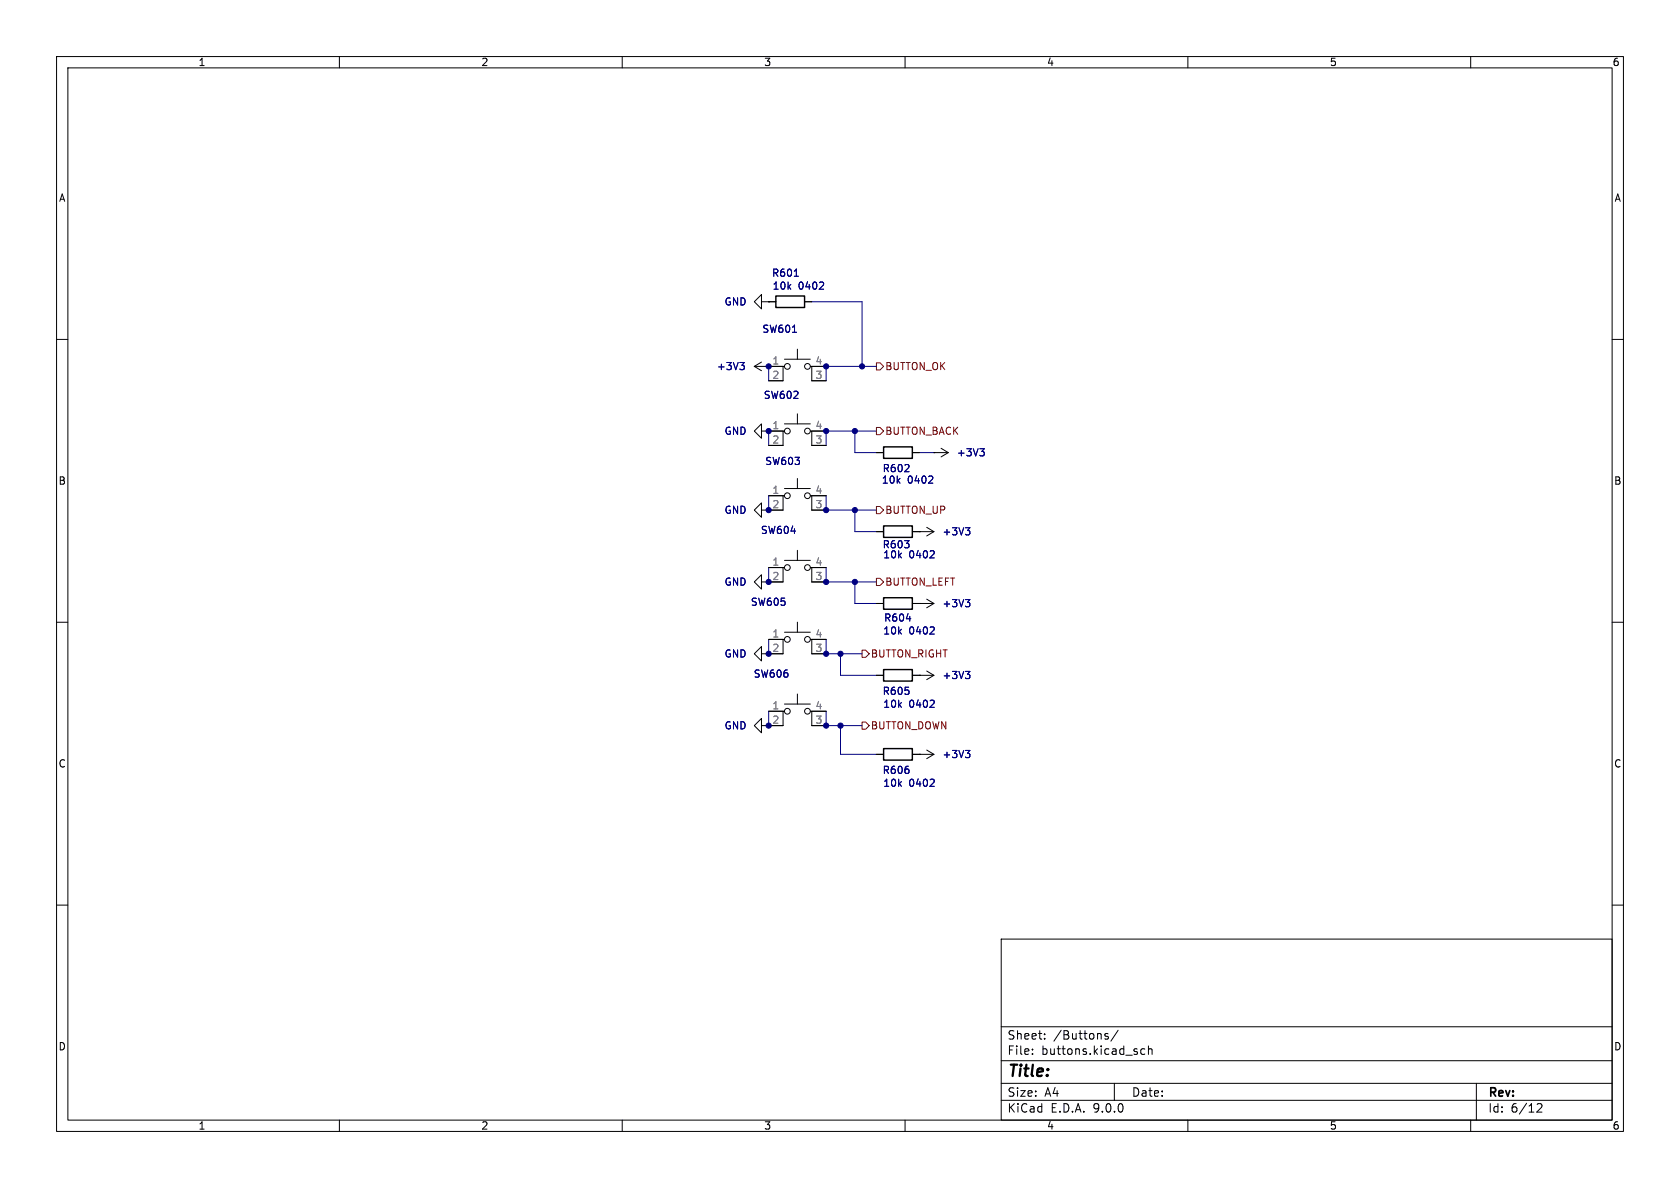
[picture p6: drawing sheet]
<svg xmlns="http://www.w3.org/2000/svg" width="297mm" height="210mm" viewBox="0 0 297 210" stroke-linecap="round" stroke-linejoin="round" font-family="sans-serif">
<g fill="none" stroke="#000" stroke-width=".18">
<path d="M10 10h277v190h-277zM12 12h273v186h-273zM60 10v2M110 10v2M160 10v2M210 10v2M260 10v2M134.6 53.3v-1.2l-1.3 1.2 1.3 1.3v-1.3h1.3M135.9 53.3h.1M135.9 53.3h1.3M142.2 53.3h1.3M10 60h2"/>
<path d="M133.3 64.8l1.3 .7M133.3 64.8h5.1M134.6 76.2v-1.3l-1.3 1.3 1.3 1.3v-1.3h1.3M134.6 64l-1.3 .8M135.9 64.8h.1M135.9 76.2h.1M135.9 76.2h2.5M138.7 76.2h-.3v2.5h-2.5M138.7 64.8h-.3v2.5h-2.5M138.7 74.9h4.6M138.7 63.5h4.6M141 61.7v1.8"/>
<path d="M141 73.2v1.7M143.3 76.2h.2v2.5h2.5M143.3 64.8h.2v2.5h2.5M143.5 76.2h2.5M143.5 64.8h2.5M166.4 79.2l1.2 .8M285 60h2M135.9 87.6h2.5M138.7 87.6h-.3v2.6h-3.8v1.2l-1.3-1.2 1.3-1.3v1.3M138.7 99.1h4.6M138.7 86.4h4.6M141 84.6v1.8"/>
<path d="M141 97.3v1.8M143.3 87.6h.2v2.6h2.5M143.5 87.6h2.5M154.9 94h1.3M154.9 80h1.3M161.3 94h3.8M161.3 80h1.3M162.6 94h.1M163.8 93.2l1.3 .8M165.1 80h.1M165.1 94l-1.3 .7M165.1 80h2.5"/>
<path d="M167.6 80l-1.2 .8M10 110h2M135.9 100.3h2.5M135.9 113h2.5M138.7 100.3h-.3v2.6h-3.8v1.2l-1.3-1.2 1.3-1.3v1.3M138.7 113h-.3v2.6h-3.8v1.2l-1.3-1.2 1.3-1.3v1.3M138.7 111.8h4.6M141 110v1.8M143.3 100.3h.2v2.6h2.5M143.3 113h.2v2.6h2.5M143.5 100.3h2.5M143.5 113h2.5"/>
<path d="M154.9 106.7h1.3M154.9 119.4h1.3M161.3 106.7h3.8M161.3 119.4h3.8M162.6 106.7h.1M162.6 119.4h.1M163.8 105.9l1.3 .8M163.8 118.6l1.3 .8M165.1 106.7l-1.3 .7M165.1 119.4l-1.3 .7M285 110h2M135.9 125.7h2.5"/>
<path d="M138.7 125.7h-.3v2.6h-3.8v1.2l-1.3-1.2 1.3-1.3v1.3M138.7 124.5h4.6M141 122.7v1.8M143.3 125.7h.2v2.6h2.5M143.5 125.7h2.5M154.9 133.4h1.3M161.3 133.4h3.8M162.6 133.4h.1M163.8 132.6l1.3 .8M165.1 133.4l-1.3 .7M10 160h2M177 166h108v32h-108z"/>
<path d="M285 160h2M60 198v2M110 198v2M160 198v2M177 194.5h108M177 191.5h108M177 187.5h108M177 181.5h108M182.5 186.3v.1M182.5 185.5v.1M184.7 183.6v.1M184.7 182.8v.1"/>
<path d="M195.9 182.8l-.4-.1-.2 .2 .1 .2 .5 .2v.3h-.6M197 191.5v3M197.7 182.1l-1.3 2M202.4 185.5l-.4-.1-.3 .3v.4l.1 .2h.6M203 185.5l.2-.1 .4 .1 .1 .9M203 184.9v1.5M210 198v2M260 198v2M261 191.5v6.5M271.7 195.2l.6-.1 .2 .1 .1 .3-.9 1.1h.9"/>
<circle cx="139.2" cy="76.2" r=".51"/>
<circle cx="139.2" cy="64.8" r=".51"/>
<circle cx="142.7" cy="76.2" r=".51"/>
<circle cx="142.7" cy="64.8" r=".51"/>
<circle cx="139.2" cy="87.6" r=".51"/>
<circle cx="142.7" cy="87.6" r=".51"/>
<circle cx="139.2" cy="100.3" r=".51"/>
<circle cx="139.2" cy="113" r=".51"/>
<circle cx="142.7" cy="113" r=".51"/>
<circle cx="142.7" cy="100.3" r=".51"/>
<circle cx="139.2" cy="125.7" r=".51"/>
<circle cx="142.7" cy="125.7" r=".51"/>
</g>
<g fill="none" stroke="#000084" stroke-width=".18">
<path d="M144.8 51.1h.8M145.5 50v.4M130.8 64.1h.8l-.4 .5M131.3 64.6l.3 .2v.3l-.3 .2M173.2 79.3h.8l-.4 .5M173.8 79.8l.2 .2v.3l-.2 .3M164.1 85.4h.8M164.4 98.6h.8M164.9 84.3v.4M165.1 97.5v.4M170.7 93.3h.8l-.5 .5M171.2 93.8l.3 .2v.3l-.3 .3"/>
<path d="M164.4 112.1h.8M165.1 110.9v.5M170.7 106h.8l-.5 .5M170.7 118.7h.8l-.5 .5M171.2 106.5l.3 .2v.3l-.3 .3M171.2 119.2l.3 .2v.3l-.3 .3M164.4 125h.8M164.4 139h.8M165.1 123.9v.4M165.1 137.9v.4M170.7 132.7h.8l-.5 .4M171.2 133.1l.3 .3v.3l-.3 .2"/>
</g>
<path d="M137.2 52.3h5v2.1h-5zM156.2 79h5.1v2h-5.1zM156.2 93h5.1v2h-5.1zM156.2 105.7h5.1v2h-5.1zM156.2 118.4h5.1v2h-5.1zM156.2 132.3h5.1v2.1h-5.1z" fill="none" stroke="#000" stroke-width=".25"/>
<g fill="none" stroke="#000080" stroke-width=".18">
<path d="M140.1 58.7h.7M140.4 48.8h.7M143.5 53.3h8.9v11.5M135.9 64.8v2.5M135.9 76.2v2.5M151.1 76.2v3.8h3.8M154.9 64.8h-8.9v2.5M154.9 76.2h-8.9v2.5M135.9 87.6v2.6M146 87.6v2.6h8.9M151.1 90.2v3.8h3.8M162.6 80h2.5"/>
<path d="M135.9 100.3v2.6M135.9 113v2.6M146 100.3v2.6h8.9M146 113v2.6h6.4M148.6 115.6v3.8h6.3M151.1 102.9v3.8h3.8M160.2 109.4h.8M135.9 125.7v2.6M146 125.7v2.6h6.4M148.6 128.3v5.1h6.3"/>
</g>
<path d="M154.9 75.6h.7l.6 .6-.6 .6h-.7zM154.9 64.1h.7l.6 .7-.6 .6h-.7zM154.9 89.5h.7l.6 .7-.6 .6h-.7zM152.4 114.9h.6l.7 .7-.7 .6h-.6zM154.9 102.2h.7l.6 .7-.6 .6h-.7zM152.4 127.6h.6l.7 .7-.7 .6h-.6z" fill="none" stroke="#800000" stroke-width=".18"/>
<g fill="#000080" stroke="#000080" stroke-width=".18">
<circle cx="151.1" cy="102.9" r=".46"/>
<circle cx="146" cy="102.9" r=".46"/>
<circle cx="135.9" cy="102.9" r=".46"/>
<circle cx="148.6" cy="128.3" r=".46"/>
<circle cx="146" cy="128.3" r=".46"/>
<circle cx="135.9" cy="128.3" r=".46"/>
<circle cx="146" cy="115.6" r=".46"/>
<circle cx="135.9" cy="115.6" r=".46"/>
<circle cx="148.6" cy="115.6" r=".46"/>
<circle cx="135.9" cy="90.2" r=".46"/>
<circle cx="135.9" cy="76.2" r=".46"/>
<circle cx="151.1" cy="90.2" r=".46"/>
<circle cx="146" cy="90.2" r=".46"/>
<circle cx="146" cy="76.2" r=".46"/>
<circle cx="151.1" cy="76.2" r=".46"/>
<circle cx="152.4" cy="64.8" r=".46"/>
<circle cx="146" cy="64.8" r=".46"/>
<circle cx="135.9" cy="64.8" r=".46"/>
</g>
<text font-size="2.8" x="178" y="190.9">Title:</text>
<g font-size="2.1">
<text x="178" y="184">Sheet:</text>
<text x="186.2" y="184">/Buttons/</text>
<text x="178" y="186.7">File:</text>
<text x="184.1" y="186.7">buttons.kicad_sch</text>
<text x="178" y="196.9">KiCad</text>
<text x="178" y="194.1">Size:</text>
<text x="184.7" y="194.1">A4</text>
<text x="185.7" y="196.9">E.D.A.</text>
<text x="193.3" y="196.9">9.0.0</text>
<text x="200" y="194.1">Date:</text>
<text x="263" y="194.3">Rev:</text>
<text x="263" y="196.9">Id:</text>
<text x="267.1" y="196.9">6/12</text>
</g>
<g font-size="1.8">
<text x="35" y="11.9">1</text>
<text x="85" y="11.9">2</text>
<text x="135" y="11.9">3</text>
<text x="185" y="11.9">4</text>
<text x="235" y="11.9">5</text>
<text x="285" y="11.9">6</text>
<text x="10.3" y="35.9">A</text>
<text x="285.3" y="35.9">A</text>
<text x="10.3" y="85.9">B</text>
<text x="285.3" y="85.9">B</text>
<text x="136.5" y="102.6">2</text>
<text x="136.5" y="115.3">2</text>
<text x="10.3" y="135.9">C</text>
<text x="285.3" y="135.9">C</text>
<text x="10.3" y="185.9">D</text>
<text x="285.3" y="185.9">D</text>
<text x="35" y="199.9">1</text>
<text x="85" y="199.9">2</text>
<text x="135" y="199.9">3</text>
<text x="185" y="199.9">4</text>
<text x="235" y="199.9">5</text>
<text x="285" y="199.9">6</text>
</g>
<g font-size="1.8" fill="#000080">
<text x="136.4" y="49.1">R601</text>
<text x="134.7" y="59">SW601</text>
<text x="134.9" y="70.7">SW602</text>
<text x="135.2" y="82.4">SW603</text>
<text x="155.9" y="83.7">R602</text>
<text x="134.4" y="94.6">SW604</text>
<text x="155.9" y="97.1">R603</text>
<text x="132.6" y="107.3">SW605</text>
<text x="156.2" y="110.1">R604</text>
<text x="133.2" y="120">SW606</text>
<text x="155.9" y="123">R605</text>
<text x="155.9" y="137">R606</text>
</g>
<g font-size="1.8" fill="#000084">
<text x="136.5" y="51.4">10k</text>
<text x="141.1" y="51.4">0402</text>
<text x="128" y="54.2">GND</text>
<text x="126.6" y="65.6">+3V3</text>
<text x="128" y="77.1">GND</text>
<text x="169.1" y="80.9">+3V3</text>
<text x="155.8" y="85.7">10k</text>
<text x="160.4" y="85.7">0402</text>
<text x="128" y="91">GND</text>
<text x="166.5" y="94.8">+3V3</text>
<text x="156.1" y="98.9">10k</text>
<text x="160.7" y="98.9">0402</text>
<text x="128" y="103.7">GND</text>
<text x="166.5" y="107.5">+3V3</text>
<text x="156.1" y="112.4">10k</text>
<text x="160.7" y="112.4">0402</text>
<text x="128" y="116.4">GND</text>
<text x="156.1" y="125.3">10k</text>
<text x="160.7" y="125.3">0402</text>
<text x="166.5" y="120.2">+3V3</text>
<text x="128" y="129.1">GND</text>
<text x="166.5" y="134.2">+3V3</text>
<text x="156.1" y="139.3">10k</text>
<text x="160.7" y="139.3">0402</text>
</g>
<g font-size="1.8" fill="#808080">
<text x="136.5" y="64.5">1</text>
<text x="144.1" y="64.5">4</text>
<text x="136.5" y="67.1">2</text>
<text x="144.1" y="67.1">3</text>
<text x="136.5" y="75.9">1</text>
<text x="144.1" y="75.9">4</text>
<text x="136.5" y="78.5">2</text>
<text x="144.1" y="78.5">3</text>
<text x="136.5" y="87.4">1</text>
<text x="136.5" y="89.9">2</text>
<text x="144.1" y="87.4">4</text>
<text x="144.1" y="89.9">3</text>
<text x="136.5" y="100.1">1</text>
<text x="144.1" y="100.1">4</text>
<text x="144.1" y="102.6">3</text>
<text x="136.5" y="112.8">1</text>
<text x="144.1" y="112.8">4</text>
<text x="144.1" y="115.3">3</text>
<text x="136.5" y="125.5">1</text>
<text x="144.1" y="125.5">4</text>
<text x="136.5" y="128">2</text>
<text x="144.1" y="128">3</text>
</g>
<g font-size="1.8" fill="#800000">
<text x="156.4" y="65.6">BUTTON_OK</text>
<text x="156.4" y="77.1">BUTTON_BACK</text>
<text x="156.4" y="91">BUTTON_UP</text>
<text x="156.4" y="103.7">BUTTON_LEFT</text>
<text x="153.9" y="116.4">BUTTON_RIGHT</text>
<text x="153.9" y="129.1">BUTTON_DOWN</text>
</g>
</svg>
